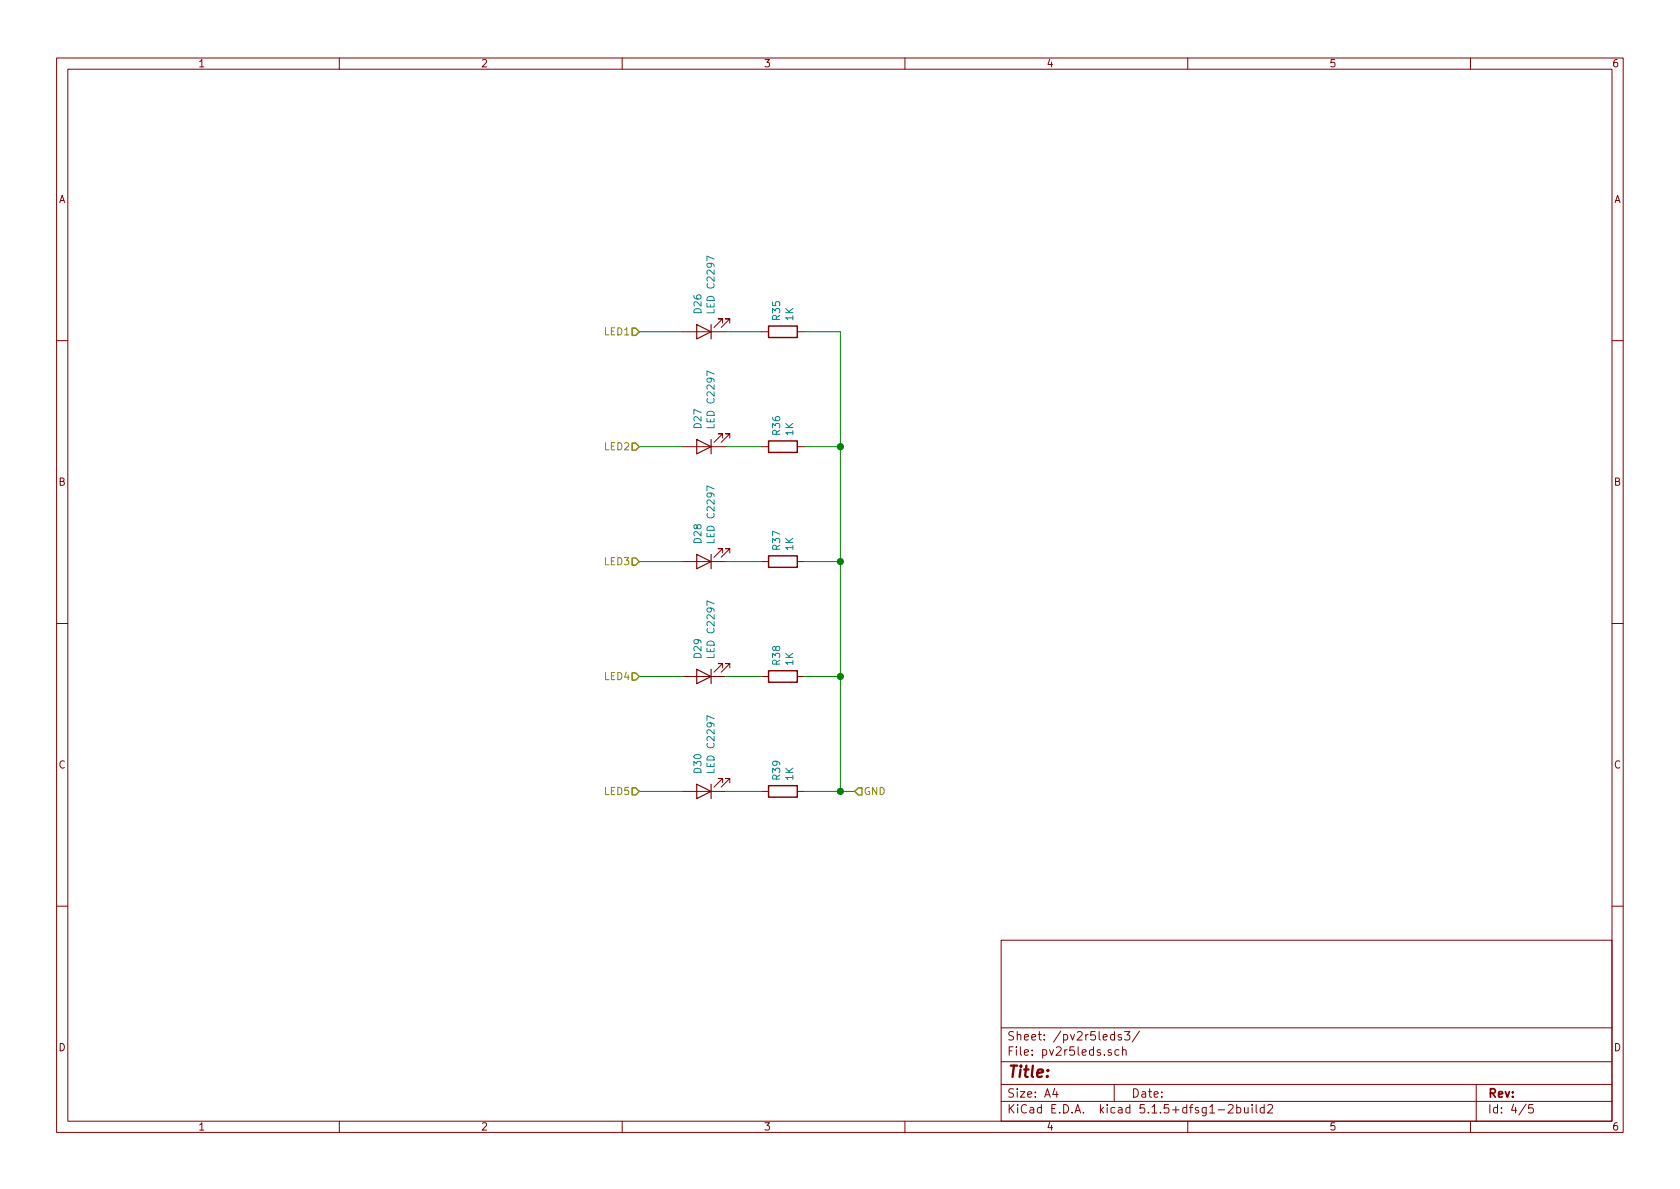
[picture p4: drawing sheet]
<svg xmlns="http://www.w3.org/2000/svg" width="297mm" height="210mm" viewBox="0 0 297 210" stroke-linecap="round" stroke-linejoin="round" font-family="sans-serif">
<g fill="none" stroke="#840000" stroke-width=".18">
<path d="M10 10.3h277v189.9h-277zM12 12.2h273v186.1h-273zM60 10.3v1.9M110 10.3v1.9M160 10.3v1.9M210 10.3v1.9M260 10.3v1.9M120.6 58.7h7.7M127.8 57.1v-.7h-.8h.8l-1.6 1.5M129 57.1v-.7h-.7h.7l-1.5 1.5M134.6 58.7h1.3M141 58.7h1.2"/>
<path d="M10 60.2h2M120.6 79h7.7M127.8 77.5v-.8h-.8h.8l-1.6 1.5M129 77.5v-.8h-.7h.7l-1.5 1.5M134.6 79h1.3M141 79h1.2M285 60.2h2M120.6 99.3h7.7M127.8 97.8v-.8h-.8h.8l-1.6 1.5M129 97.8v-.8h-.7h.7l-1.5 1.5M134.6 99.3h1.3M141 99.3h1.2"/>
<path d="M10 110.3h2M120.6 119.6h7.7M127.8 118.1v-.8h-.8h.8l-1.6 1.6M129 118.1v-.8h-.7h.7l-1.5 1.6M134.6 119.6h1.3M141 119.6h1.2M285 110.3h2M120.6 139.9h7.7M127.8 138.4v-.7h-.8h.8l-1.6 1.5M129 138.4v-.7h-.7h.7l-1.5 1.5M134.6 139.9h1.3M141 139.9h1.2"/>
<path d="M10 160.2h2M177 166.3h108v32h-108zM285 160.2h2M60 198.3v1.9M110 198.3v1.9M160 198.3v1.9M177 194.8h108M177 191.8h108M177 187.8h108M177 181.8h108M186.5 192.5l-.4 1h1M186.8 193v1"/>
<path d="M196.5 185.7l-.4-.1-.2 .2 .1 .2 .5 .2v.3h-.6M197 191.8v3M197.1 183l-.5-.1-.3 .3 .2 .6h.6M197.1 182.4v1.5M197.8 185.7l-.4-.1-.3 .3 .1 .6 .2 .1 .4-.1M198.3 183a.37 .37 0 0 0-.6 .1l.1 .3 .5 .1v.1l-.2 .3-.4-.1M198.5 185.7l.2-.1 .4 .1v.9M198.5 185.1v1.5M198.8 182.4h1l-.5 .6 .4 .1v.7l-.2 .1-.7-.1M201.5 182.3l-1.3 2M210 198.3v1.9M215.4 196.3h1.1"/>
<path d="M217.2 195.5l.2-.2h.4l.2 .5-.9 1h.9M218.7 195.9l.4-.1 .3 .3-.1 .6h-.6M218.7 195.3v1.5M220 195.8l.1 .9 .3 .1 .3-.1M220.7 195.8v1M221.4 195.3v.2M221.4 195.8v1M222.1 195.3v1.3l.2 .2M223.5 195.9l-.4-.1-.3 .3 .1 .6 .2 .1 .4-.1M223.5 195.3v1.5M224.2 195.5l.2-.2h.3l.3 .5-.9 1h.9M260 198.3v1.9"/>
<path d="M261 191.8v6.5M269.8 195.2l-1.2 2M271 195.3h-.7v.7l.2-.1 .5 .1 .1 .2-.1 .5-.2 .1-.5-.1"/>
</g>
<path d="M135.9 57.7h5.1v2h-5.1zM135.9 78h5.1v2h-5.1zM135.9 98.3h5.1v2h-5.1zM135.9 118.6h5.1v2h-5.1zM135.9 138.9h5.1v2.1h-5.1z" fill="none" stroke="#840000" stroke-width=".25"/>
<path d="M123.2 57.4l2.5 1.3-2.5 1.2zM125.7 57.4v2.5M123.2 77.7l2.5 1.3-2.5 1.3zM125.7 77.7v2.6M123.2 98l2.5 1.3-2.5 1.3zM125.7 98v2.6M123.2 118.4l2.5 1.2-2.5 1.3zM125.7 118.4v2.5M123.2 138.7l2.5 1.2-2.5 1.3zM125.7 138.7v2.5" fill="none" stroke="#840000" stroke-width=".2"/>
<g fill="none" stroke="#008400" stroke-width=".18">
<path d="M113 58.7h7.6M128.3 58.7h6.3M142.2 58.7h6.4v81.2M113 79h7.6M128.3 79h6.3M142.2 79h6.4M113 99.3h7.6M128.3 99.3h6.3M142.2 99.3h6.4M113 119.6h7.6M128.3 119.6h6.3M142.2 119.6h6.4"/>
<path d="M113 139.9h7.6M128.3 139.9h6.3M142.2 139.9h8.9"/>
</g>
<path d="M111.8 58h.6l.6 .7-.6 .6h-.6zM111.8 78.4h.6l.6 .6-.6 .6h-.6zM111.8 98.7h.6l.6 .6-.6 .6h-.6zM111.8 119h.6l.6 .6-.6 .7h-.6zM111.8 139.3h.6l.6 .6-.6 .7h-.6zM151.8 139.3h.6v1.3h-.6l-.7-.7z" fill="none" stroke="#848400" stroke-width=".25"/>
<g fill="#008400" stroke="#008400" stroke-width=".25">
<circle cx="148.6" cy="79" r=".51"/>
<circle cx="148.6" cy="99.3" r=".51"/>
<circle cx="148.6" cy="119.6" r=".51"/>
<circle cx="148.6" cy="139.9" r=".51"/>
</g>
<text font-size="2.8" fill="#840000" x="178" y="190.5">Title:</text>
<g font-size="2.1" fill="#840000">
<text x="178" y="184">Sheet: /pv2r5leds3/</text>
<text x="178" y="186.7">File: pv2r5leds.sch</text>
<text x="178" y="196.9">KiCad E.D.A. kicad 5.1.5+dfsg1-2build2</text>
<text x="178" y="194.1">Size: A4</text>
<text x="200" y="194.1">Date:</text>
<text x="263" y="194.1">Rev:</text>
<text x="263" y="196.9">Id: 4/5</text>
</g>
<g font-size="1.8" fill="#840000">
<text x="35" y="11.9">1</text>
<text x="85" y="11.9">2</text>
<text x="135" y="11.9">3</text>
<text x="185" y="11.9">4</text>
<text x="235" y="11.9">5</text>
<text x="285" y="11.9">6</text>
<text x="10.4" y="35.9">A</text>
<text x="285.4" y="35.9">A</text>
<text x="10.4" y="85.9">B</text>
<text x="285.4" y="85.9">B</text>
<text x="10.4" y="135.9">C</text>
<text x="285.4" y="135.9">C</text>
<text x="10.4" y="185.9">D</text>
<text x="285.4" y="185.9">D</text>
<text x="35" y="199.9">1</text>
<text x="85" y="199.9">2</text>
<text x="135" y="199.9">3</text>
<text x="185" y="199.9">4</text>
<text x="235" y="199.9">5</text>
<text x="285" y="199.9">6</text>
</g>
<g font-size="1.8" fill="#848400">
<text x="107" y="59.3">LED1</text>
<text x="107" y="79.6">LED2</text>
<text x="107" y="99.9">LED3</text>
<text x="107" y="120.3">LED4</text>
<text x="107" y="140.6">LED5</text>
<text x="152.7" y="140.6">GND</text>
</g>
<g font-size="1.8" fill="#008484">
<text x="124" y="55.4" transform="rotate(-90 124 55.4)">D26</text>
<text x="126.3" y="55" transform="rotate(-90 126.3 55)">LED C2297</text>
<text x="137.9" y="56.6" transform="rotate(-90 137.9 56.6)">R35</text>
<text x="140.3" y="56.7" transform="rotate(-90 140.3 56.7)">1K</text>
<text x="124" y="75.7" transform="rotate(-90 124 75.7)">D27</text>
<text x="126.3" y="75.3" transform="rotate(-90 126.3 75.3)">LED C2297</text>
<text x="137.9" y="76.9" transform="rotate(-90 137.9 76.9)">R36</text>
<text x="140.3" y="77" transform="rotate(-90 140.3 77)">1K</text>
<text x="126.3" y="95.6" transform="rotate(-90 126.3 95.6)">LED C2297</text>
<text x="124" y="96" transform="rotate(-90 124 96)">D28</text>
<text x="137.9" y="97.2" transform="rotate(-90 137.9 97.2)">R37</text>
<text x="140.3" y="97.3" transform="rotate(-90 140.3 97.3)">1K</text>
<text x="124" y="116.4" transform="rotate(-90 124 116.4)">D29</text>
<text x="126.3" y="115.9" transform="rotate(-90 126.3 115.9)">LED C2297</text>
<text x="137.9" y="117.5" transform="rotate(-90 137.9 117.5)">R38</text>
<text x="140.3" y="117.6" transform="rotate(-90 140.3 117.6)">1K</text>
<text x="124" y="136.7" transform="rotate(-90 124 136.7)">D30</text>
<text x="126.3" y="136.3" transform="rotate(-90 126.3 136.3)">LED C2297</text>
<text x="137.9" y="137.9" transform="rotate(-90 137.9 137.9)">R39</text>
<text x="140.3" y="138" transform="rotate(-90 140.3 138)">1K</text>
</g>
</svg>
